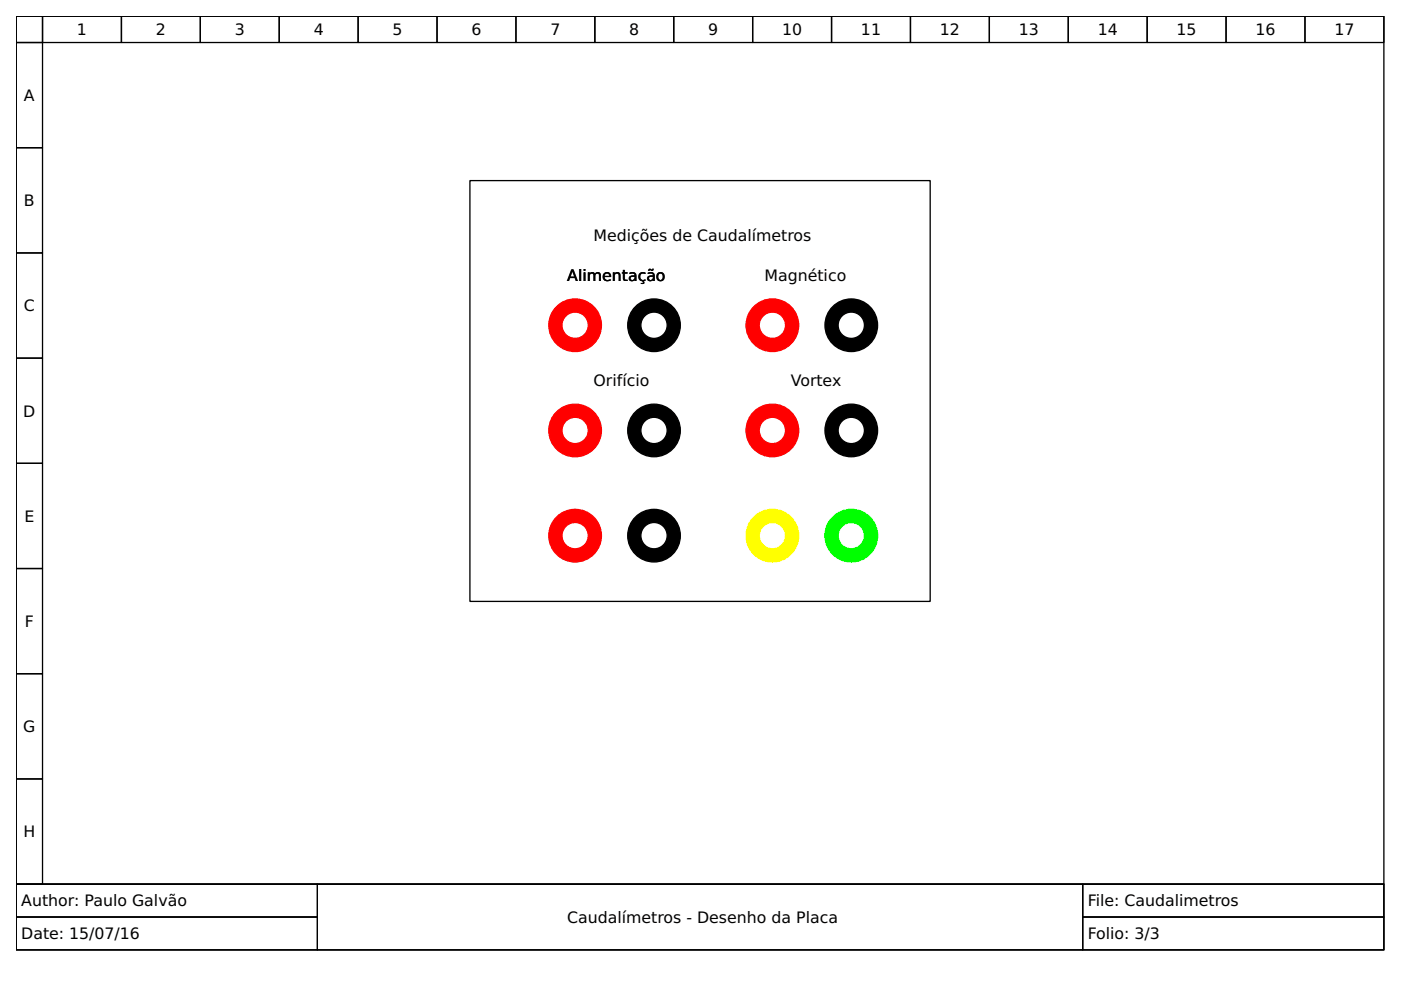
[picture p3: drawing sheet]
<svg xmlns="http://www.w3.org/2000/svg" width="297mm" height="210mm" viewBox="0 0 297 210" stroke-linecap="round" stroke-linejoin="round" font-family="sans-serif">
<g fill="none" stroke="#000" stroke-width=".28">
<path d="M3.4 3.4h290v184.1h-290zM3.4 3.4h5.6v5.6h-5.6zM3.4 9h5.6v22.3h-5.6zM9 3.4h16.7v5.6h-16.7zM25.7 3.4h16.8v5.6h-16.8zM42.5 3.4h16.7v5.6h-16.7zM59.2 3.4h16.7v5.6h-16.7zM75.9 3.4h16.8v5.6h-16.8zM92.7 3.4h16.7v5.6h-16.7zM109.4 3.4h16.7v5.6h-16.7zM126.1 3.4h16.7v5.6h-16.7zM142.8 3.4h16.8v5.6h-16.8z"/>
<path d="M159.6 3.4h16.7v5.6h-16.7zM176.3 3.4h16.7v5.6h-16.7zM193 3.4h16.8v5.6h-16.8zM209.8 3.4h16.7v5.6h-16.7zM226.5 3.4h16.7v5.6h-16.7zM243.2 3.4h16.8v5.6h-16.8zM260 3.4h16.7v5.6h-16.7zM276.7 3.4h16.7v5.6h-16.7zM3.4 31.3h5.6v22.3h-5.6zM99.6 38.3h97.6v89.2h-97.6zM3.4 53.6h5.6v22.3h-5.6zM3.4 75.9h5.6v22.3h-5.6z"/>
<path d="M3.4 98.2h5.6v22.3h-5.6zM3.4 120.5h5.6v22.3h-5.6zM3.4 142.8h5.6v22.4h-5.6zM3.4 165.2h5.6v22.3h-5.6zM3.4 187.5h290v13.9h-290z"/>
</g>
<path d="M3.4 187.5h63.9v6.9h-63.9zM3.4 194.4h63.9v7h-63.9zM67.3 187.5h162.3v13.9h-162.3zM229.6 187.5h63.8v6.9h-63.8zM229.6 194.4h63.8v7h-63.8z" fill="none" stroke="#000" stroke-width=".21"/>
<circle cx="138.7" cy="113.6" r="5.6" fill="#000" stroke="#000" stroke-width=".28"/>
<circle cx="138.7" cy="113.6" r="2.79" fill="#fff" stroke="#000" stroke-width=".28"/>
<circle cx="138.7" cy="91.3" r="5.6" fill="#000" stroke="#000" stroke-width=".28"/>
<circle cx="138.7" cy="91.3" r="2.79" fill="#fff" stroke="#000" stroke-width=".28"/>
<circle cx="138.7" cy="69" r="5.6" fill="#000" stroke="#000" stroke-width=".28"/>
<circle cx="138.7" cy="69" r="2.79" fill="#fff" stroke="#000" stroke-width=".28"/>
<circle cx="180.5" cy="69" r="5.6" fill="#000" stroke="#000" stroke-width=".28"/>
<circle cx="180.5" cy="69" r="2.79" fill="#fff" stroke="#000" stroke-width=".28"/>
<circle cx="180.5" cy="91.3" r="5.6" fill="#000" stroke="#000" stroke-width=".28"/>
<circle cx="180.5" cy="91.3" r="2.79" fill="#fff" stroke="#000" stroke-width=".28"/>
<circle cx="163.8" cy="113.6" r="5.6" fill="#ff0" stroke="#ff0" stroke-width=".28"/>
<circle cx="163.8" cy="113.6" r="2.79" fill="#fff" stroke="#ff0" stroke-width=".28"/>
<circle cx="180.5" cy="113.6" r="5.6" fill="#0f0" stroke="#0f0" stroke-width=".28"/>
<circle cx="180.5" cy="113.6" r="2.79" fill="#fff" stroke="#0f0" stroke-width=".28"/>
<circle cx="163.8" cy="69" r="5.6" fill="#f00" stroke="#f00" stroke-width=".28"/>
<circle cx="163.8" cy="69" r="2.79" fill="#fff" stroke="#f00" stroke-width=".28"/>
<circle cx="163.8" cy="91.3" r="5.6" fill="#f00" stroke="#f00" stroke-width=".28"/>
<circle cx="163.8" cy="91.3" r="2.79" fill="#fff" stroke="#f00" stroke-width=".28"/>
<circle cx="121.9" cy="91.3" r="5.6" fill="#f00" stroke="#f00" stroke-width=".28"/>
<circle cx="121.9" cy="91.3" r="2.79" fill="#fff" stroke="#f00" stroke-width=".28"/>
<circle cx="121.9" cy="69" r="5.6" fill="#f00" stroke="#f00" stroke-width=".28"/>
<circle cx="121.9" cy="69" r="2.79" fill="#fff" stroke="#f00" stroke-width=".28"/>
<circle cx="121.9" cy="113.6" r="5.6" fill="#f00" stroke="#f00" stroke-width=".28"/>
<circle cx="121.9" cy="113.6" r="2.79" fill="#fff" stroke="#f00" stroke-width=".28"/>
<g font-size="3.3">
<text x="16.3" y="7.5">1</text>
<text x="33" y="7.5">2</text>
<text x="49.8" y="7.5">3</text>
<text x="66.5" y="7.5">4</text>
<text x="83.2" y="7.5">5</text>
<text x="100" y="7.5">6</text>
<text x="116.7" y="7.5">7</text>
<text x="133.4" y="7.5">8</text>
<text x="150.1" y="7.5">9</text>
<text x="165.8" y="7.5">10</text>
<text x="182.5" y="7.5">11</text>
<text x="199.3" y="7.5">12</text>
<text x="216" y="7.5">13</text>
<text x="232.7" y="7.5">14</text>
<text x="249.5" y="7.5">15</text>
<text x="266.2" y="7.5">16</text>
<text x="282.9" y="7.5">17</text>
<text x="5.1" y="21.4">A</text>
<text x="5.1" y="43.7">B</text>
<text x="125.8" y="51.1">Medições de Caudalímetros</text>
<text x="120.3" y="59.5">Alimentação</text>
<text x="162.1" y="59.5">Magnético</text>
<text x="5.1" y="66">C</text>
<text x="125.8" y="81.8">Orifício</text>
<text x="167.7" y="81.8">Vortex</text>
<text x="4.9" y="88.3">D</text>
<text x="5.2" y="110.6">E</text>
<text x="5.3" y="132.9">F</text>
<text x="4.9" y="155.3">G</text>
<text x="5" y="177.6">H</text>
<text x="4.5" y="192.2">Author: Paulo Galvão</text>
<text x="120.2" y="195.7">Caudalímetros - Desenho da Placa</text>
<text x="230.6" y="192.2">File: Caudalimetros</text>
<text x="4.5" y="199.2">Date: 15/07/16</text>
<text x="230.6" y="199.2">Folio: 3/3</text>
</g>
</svg>
